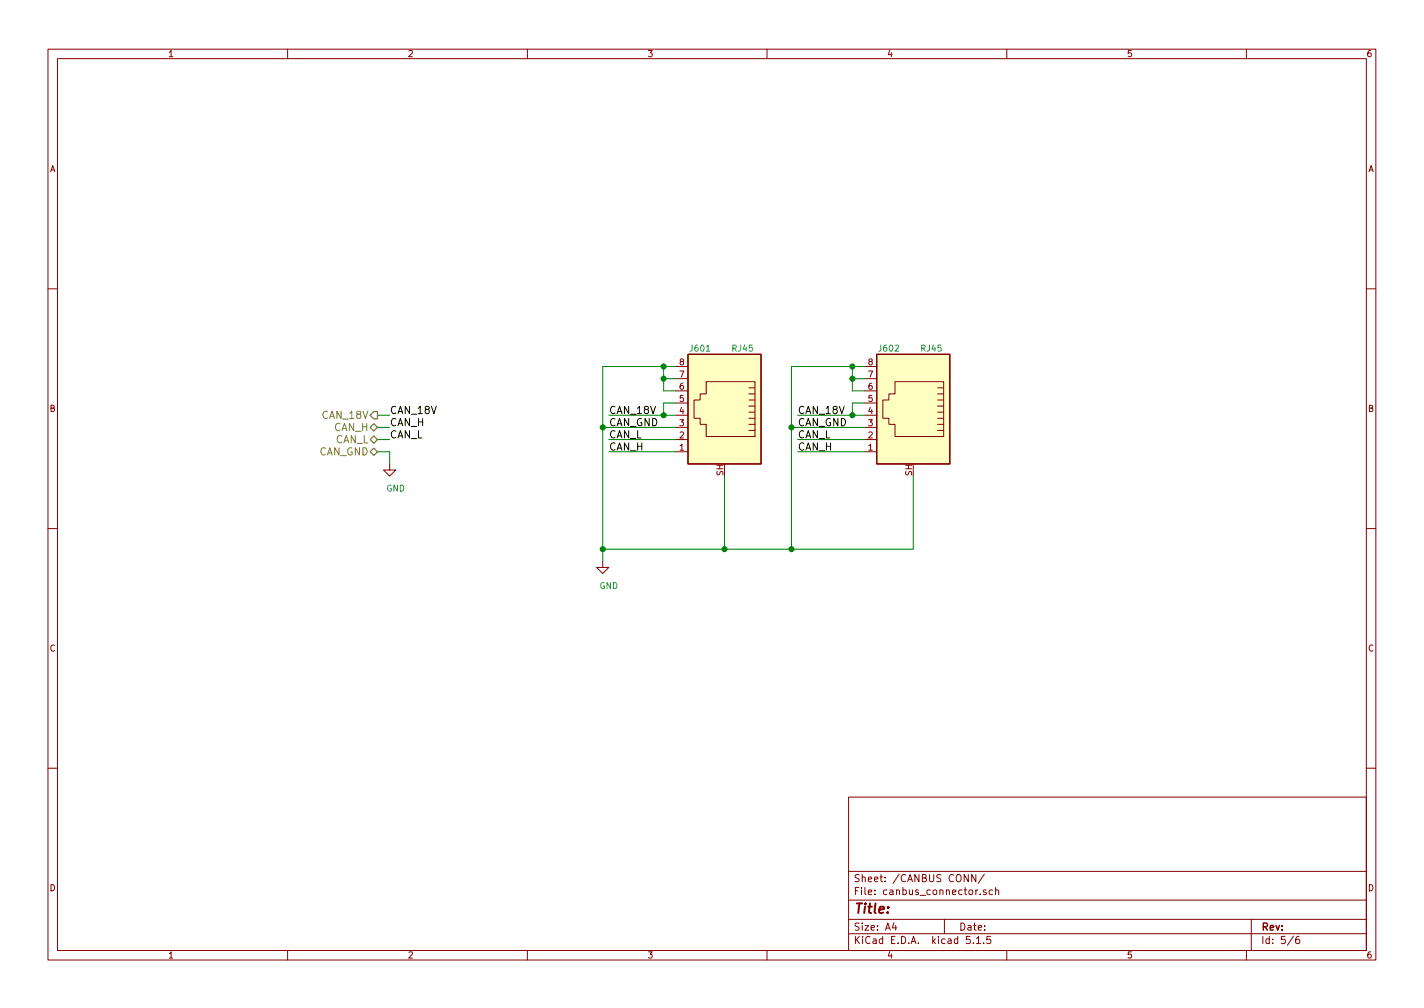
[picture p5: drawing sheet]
<svg xmlns="http://www.w3.org/2000/svg" width="297mm" height="210mm" viewBox="0 0 297 210" stroke-linecap="round" stroke-linejoin="round" font-family="sans-serif">
<g fill="none" stroke="#840000" stroke-width=".21">
<path d="M10 10.3h277v189.9h-277zM12 12.2h273v186.1h-273zM60 10.3v1.9M110 10.3v1.9M160 10.3v1.9M210 10.3v1.9M260 10.3v1.9M10 60.2h2M141 79h2.5M141 76.4h2.5M147.3 79.6h10.2v11.5h-10.2v-2.6h-1.3v-1.3h-1.2v-3.8h1.2v-1.2h1.3zM180.3 79h2.6"/>
<path d="M180.3 76.4h2.6M186.7 79.6h10.1v11.5h-10.1v-2.6h-1.3v-1.3h-1.3v-3.8h1.3v-1.2h1.3zM285 60.2h2M81.3 96.8v1.2h1.2l-1.2 1.3-1.3-1.3h1.3M141 94.2h2.5M141 91.7h2.5M141 89.1h2.5M141 86.6h2.5M141 84.1h2.5M141 81.5h2.5M156.2 89.8h1.3M156.2 88.5h1.3"/>
<path d="M156.2 87.2h1.3M156.2 86h1.3M156.2 84.7h1.3M156.2 83.4h1.3M156.2 82.2h1.3M156.2 80.9h1.3M180.3 94.2h2.6M180.3 91.7h2.6M180.3 89.1h2.6M180.3 86.6h2.6M180.3 84.1h2.6M180.3 81.5h2.6"/>
<path d="M195.6 89.8h1.2M195.6 88.5h1.2M195.6 87.2h1.2M195.6 86h1.2M195.6 84.7h1.2M195.6 83.4h1.2M195.6 82.2h1.2M195.6 80.9h1.2M10 110.3h2M125.7 117.1v1.3h1.3l-1.3 1.2-1.2-1.2h1.2M285 110.3h2M10 160.2h2"/>
<path d="M177 166.3h108v32h-108zM285 160.2h2M60 198.3v1.9M110 198.3v1.9M160 198.3v1.9M177 194.8h108M177 191.8h108M177 187.8h108M177 181.8h108M186.5 192.5l-.4 1h1M186.8 193v1M197 191.8v3"/>
<path d="M202 182.4v1.5l-.9-1.5v1.5M202.3 195.3h-.7l-.1 .7 .3-.1 .5 .1 .1 .2-.1 .5-.2 .1-.6-.1M203 196.7v.1M203.6 182.4v1.5l-.9-1.5v1.5M203.7 195.8l.4-.5v1.5M203.7 196.8h.8M204.5 186.5v.1M205.2 196.7v.1M205.3 182.3l-1.3 2M205.7 185.7l-.4-.1-.2 .2 .1 .2 .5 .2v.3h-.6M206.6 195.3h-.7l-.1 .7h.8l.1 .2-.1 .5-.2 .1-.6-.1M207 185.7l-.4-.1-.3 .3 .1 .6 .2 .1 .4-.1"/>
<path d="M207.7 185.7l.2-.1 .4 .1v.9M207.7 185.1v1.5M210 198.3v1.9M260 198.3v1.9M261 191.8v6.5M269.8 195.2l-1.2 2M271 195.3l-.4 .1a.96 .96 0 0 0 0 1.4l.4-.1 .1-.5-.3-.3-.4 .1-.1 .2"/>
</g>
<g fill="#ffffc2" stroke="#ffffc2" stroke-width=".21">
<path d="M182.9 73.9h15.2v22.9h-15.2z"/>
<path d="M143.5 73.9h15.2v22.9h-15.2z"/>
</g>
<path d="M143.5 73.9h15.2v22.9h-15.2zM182.9 73.9h15.2v22.9h-15.2z" fill="none" stroke="#840000" stroke-width=".25"/>
<g fill="none" stroke="#008400" stroke-width=".21">
<path d="M138.4 79h2.6M138.4 76.4v5.1h2.6M141 76.4h-15.3v40.7M177.8 79h2.5M177.8 76.4v5.1h2.5M180.3 76.4h-15.2v38.1M78.7 91.7h2.6M78.7 94.2h2.6v2.6M78.7 86.6h2.6M78.7 89.1h2.6M125.7 89.1h15.3M127 91.7h14"/>
<path d="M127 94.2h14M127 86.6h14M141 84.1h-2.6v2.5M151.1 99.3v15.2M165.1 89.1h15.2M166.4 91.7h13.9M166.4 94.2h13.9M166.4 86.6h13.9M180.3 84.1h-2.5v2.5M190.5 99.3v15.2h-64.8"/>
</g>
<path d="M77.2 94.2l.8-.7 .7 .7-.7 .8zM77.2 89.1l.8-.7 .7 .7-.7 .8zM78 85.8h.7v1.6h-.7l-.8-.8zM78 90.9l.7 .8-.7 .8-.8-.8z" fill="none" stroke="#848400" stroke-width=".25"/>
<g fill="#008400" stroke="#008400" stroke-width=".25">
<circle cx="165.1" cy="89.1" r=".51"/>
<circle cx="177.8" cy="79" r=".51"/>
<circle cx="138.4" cy="79" r=".51"/>
<circle cx="177.8" cy="76.4" r=".51"/>
<circle cx="177.8" cy="86.6" r=".51"/>
<circle cx="151.1" cy="114.5" r=".51"/>
<circle cx="138.4" cy="76.4" r=".51"/>
<circle cx="125.7" cy="114.5" r=".51"/>
<circle cx="138.4" cy="86.6" r=".51"/>
<circle cx="125.7" cy="89.1" r=".51"/>
<circle cx="165.1" cy="114.5" r=".51"/>
</g>
<text font-size="2.8" fill="#840000" x="178" y="190.5">Title:</text>
<g font-size="2.1" fill="#848400">
<text x="67.4" y="87.4">CAN_18V</text>
<text x="69.6" y="89.9">CAN_H</text>
<text x="66.5" y="95">CAN_GND</text>
<text x="69.9" y="92.5">CAN_L</text>
</g>
<g font-size="2.1">
<text x="81.3" y="86.4">CAN_18V</text>
<text x="81.3" y="88.9">CAN_H</text>
<text x="127" y="88.9">CAN_GND</text>
<text x="127" y="86.4">CAN_18V</text>
<text x="166.4" y="86.4">CAN_18V</text>
<text x="166.4" y="88.9">CAN_GND</text>
<text x="81.3" y="91.4">CAN_L</text>
<text x="127" y="94">CAN_H</text>
<text x="127" y="91.4">CAN_L</text>
<text x="166.4" y="91.4">CAN_L</text>
<text x="166.4" y="94">CAN_H</text>
</g>
<g font-size="2.1" fill="#840000">
<text x="178" y="184">Sheet: /CANBUS CONN/</text>
<text x="178" y="186.7">File: canbus_connector.sch</text>
<text x="178" y="196.9">KiCad E.D.A. kicad 5.1.5</text>
<text x="178" y="194.1">Size: A4</text>
<text x="200" y="194.1">Date:</text>
<text x="263" y="194.1">Rev:</text>
<text x="263" y="196.9">Id: 5/6</text>
</g>
<g font-size="1.8" fill="#840000">
<text x="35" y="11.9">1</text>
<text x="85" y="11.9">2</text>
<text x="135" y="11.9">3</text>
<text x="185" y="11.9">4</text>
<text x="235" y="11.9">5</text>
<text x="285" y="11.9">6</text>
<text x="10.4" y="35.9">A</text>
<text x="285.4" y="35.9">A</text>
<text x="141.8" y="76.2">8</text>
<text x="181.1" y="76.2">8</text>
<text x="141.8" y="83.8">5</text>
<text x="141.8" y="81.3">6</text>
<text x="141.8" y="78.7">7</text>
<text x="181.1" y="83.8">5</text>
<text x="181.1" y="81.3">6</text>
<text x="181.1" y="78.7">7</text>
<text x="10.4" y="85.9">B</text>
<text x="141.8" y="88.9">3</text>
<text x="141.8" y="86.4">4</text>
<text x="181.1" y="88.9">3</text>
<text x="181.1" y="86.4">4</text>
<text x="285.4" y="85.9">B</text>
<text x="141.8" y="94">1</text>
<text x="141.8" y="91.4">2</text>
<text x="181.1" y="94">1</text>
<text x="181.1" y="91.4">2</text>
<text x="150.9" y="99.3" transform="rotate(-90 150.9 99.3)">SH</text>
<text x="190.2" y="99.3" transform="rotate(-90 190.2 99.3)">SH</text>
<text x="10.4" y="135.9">C</text>
<text x="285.4" y="135.9">C</text>
<text x="10.4" y="185.9">D</text>
<text x="285.4" y="185.9">D</text>
<text x="35" y="199.9">1</text>
<text x="85" y="199.9">2</text>
<text x="135" y="199.9">3</text>
<text x="185" y="199.9">4</text>
<text x="235" y="199.9">5</text>
<text x="285" y="199.9">6</text>
</g>
<g font-size="1.8" fill="#008484">
<text x="144.1" y="73.3">J601</text>
<text x="152.8" y="73.3">RJ45</text>
<text x="183.4" y="73.3">J602</text>
<text x="192.2" y="73.3">RJ45</text>
<text x="80.6" y="102.5">GND</text>
<text x="125" y="122.9">GND</text>
</g>
</svg>
